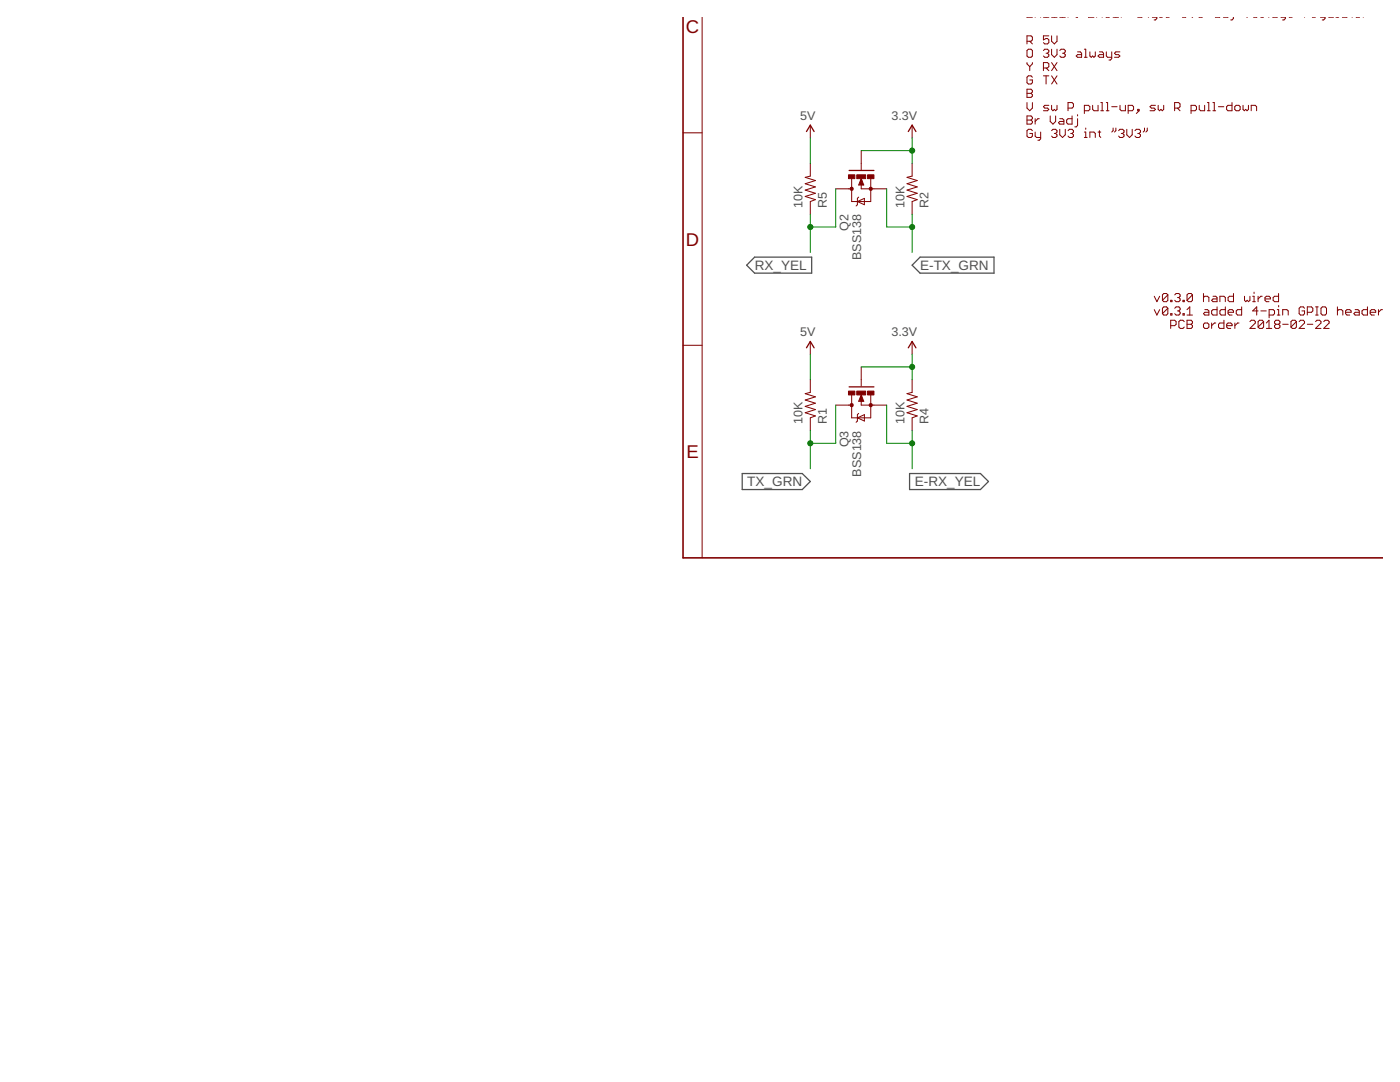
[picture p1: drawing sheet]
<svg xmlns="http://www.w3.org/2000/svg" width="279mm" height="216mm" viewBox="0 0 279 216" stroke-linecap="round" stroke-linejoin="round" font-family="sans-serif">
<path d="M150.6 51.3h11.4v3.2h-11.4l-1.6-1.6zM183.6 51.3h14.8v3.2h-14.8l-1.6-1.6zM148.1 94.5h12l1.6 1.6-1.6 1.6h-12zM181.5 94.5h14.2l1.6 1.6-1.6 1.6h-14.2z" fill="none" stroke="#505050" stroke-width=".25"/>
<g fill="none" stroke="#800000" stroke-width=".2">
<path d="M140.1 3.4v107.9M205 8.2h.8l.2-.2v-.6l-.2-.2h-.8v1.6M205 10.1l.2-.3h.6l.2 .3v1.1l-.2 .2h-.6l-.2-.2zM205 12.5v.2l.5 .6M205 17.8h.8l.2 .3v.3l-.2 .2 .2 .3v.3l-.2 .2h-.8zM205 18.6h.8M205.5 8.2l.5 .6M205.5 13.3v.8M206 15.4l-.2-.3h-.6l-.2 .3v1.1l.2 .3h.6l.2-.3v-.5h-.5M206 12.5v.2l-.5 .6M208.2 13.6h.8l.3-.3v-.6l-.3-.2h-.8v1.6M208.2 10.1l.3-.3h.5l.3 .3v.3l-.3 .2"/>
<path d="M208.2 15.1h1.1M208.8 10.6h.2M208.8 13.6l.5 .5M208.8 15.1v1.7M209 10.6l.3 .3v.3l-.3 .2h-.5l-.3-.2M209.3 7.2h-1.1v.8l.6-.3h.2l.3 .3v.5l-.3 .3h-.5l-.3-.3M209.9 7.2v1l.5 .6 .5-.6v-1M209.9 9.8v1.1l.5 .5 .5-.5v-1.1M209.9 12.5l1 1.6M209.9 15.1l1 1.7M210.9 12.5l-1 1.6M210.9 15.1l-1 1.7"/>
<path d="M211.5 10.1l.3-.3h.5l.3 .3v.3l-.3 .2M212 10.6h.3M212.3 10.6l.3 .3v.3l-.3 .2h-.5l-.3-.2M215.1 10.4h.5l.3 .2v.8h-.8l-.3-.2 .3-.3h.8M216.4 9.8h.3v1.6M216.4 11.4h.6M217.5 10.4v.8l.3 .2 .3-.2 .2 .2 .3-.2v-.8M219.4 10.4h.6l.2 .2v.8h-.8l-.3-.2 .3-.3h.8M220.8 10.4v.8l.2 .2h.9M221.9 10.4v1.3l-.3 .3h-.3M223.5 10.4h-.8l-.3 .2 .3 .3h.5l.3 .3-.3 .2h-.8M230.9 3.4v.3l-.3 .3h-.3"/>
<path d="M246.1 3.4v.3l-.2 .3h-.3M256.5 3.4v.3l-.3 .3h-.2M264.4 3.4v.3l-.2 .3h-.3M136.3 26.5h3.8M161.7 25v2.5M161.7 32.6v2.5l-1 .3 2 .6-2 .7 2 .6-2 .6 2 .7-2 .6 2 .6-1 .4v2.6M166.8 37.7h3.2M171.4 39.3l-.3 .3v1.3l-.2 .2M171.9 36.8v.9h5.1M171.9 30.1v3.8M171.9 35.6l.5 1.3h-1zM173.8 35.6v4.6h-3.8v-4.5"/>
<path d="M182 25v2.5M182 32.6v2.5l-1 .3 2 .6-2 .7 2 .6-2 .6 2 .7-2 .6 2 .6-1 .4v2.6M205 20.5v1.1l.5 .5 .5-.5v-1.1M205 23.1h.8l.2 .3v.3l-.2 .3 .2 .2v.3l-.2 .3h-.8zM205 24h.8M206 26.1l-.2-.3h-.6l-.2 .3v1.1l.2 .2h.6l.2-.2v-.6h-.5M206.6 23.7v1.1M206.6 26.4v.8l.3 .2h.8M207.4 23.7h-.3l-.5 .5M207.7 26.4v1.3l-.3 .3h-.3M209.3 21h-.8l-.3 .3 .3 .3h.5l.3 .2-.3 .3h-.8M209.6 23.1v1.1l.5 .6 .6-.6v-1.1"/>
<path d="M209.9 21v.8l.2 .3 .3-.3 .3 .3 .2-.3v-.8M209.9 26.1l.2-.3h.6l.2 .3v.3l-.2 .2M210.4 26.6h.3M210.7 26.6l.2 .3v.3l-.2 .2h-.6l-.2-.2M211.5 25.8v1.1l.5 .5 .6-.5v-1.1M211.5 23.7h.5l.3 .3v.8h-.8l-.3-.3 .3-.3h.8M213.1 21.6h.9l.2-.3v-.6l-.2-.2h-.9v1.6M213.1 26.1l.3-.3h.6l.2 .3v.3l-.2 .2M213.7 26.6h.3M214 26.6l.2 .3v.3l-.2 .2h-.6l-.3-.2M214 23.1v1.7h-.9l-.2-.3v-.5l.2-.3h.9M215.1 23.7v1.3l-.3 .3h-.3"/>
<path d="M215.1 22.9v.2M216.4 26.4h.3v1M216.4 22.1h.8l.3-.3v-.5l-.3-.3h-.8v1.6M216.4 27.4h.6M216.7 25.5v.3M217.5 27.4v-1h.8l.3 .2v.8M218.1 21v.8l.2 .3h.8v-1.1M219.1 26.4h.6M219.4 26.1v1.1l.3 .2M219.7 22.1h.5M219.7 20.5h.3v1.6M220.8 22.1h.5"/>
<path d="M220.8 20.5h.2v1.6M221.9 21.3h1M222.1 25.5v.6l-.2 .3M222.7 25.5v.6l-.3 .3M223.2 26.1l.3-.3h.5l.3 .3v.3l-.3 .2M223.5 21v.8l.3 .3h.8v-1.1M223.8 26.6h.2M224 26.6l.3 .3v.3l-.3 .2h-.5l-.3-.2M224.9 25.8v1.1l.5 .5 .6-.5v-1.1M225.1 22.1h.9l.2-.3v-.5l-.2-.3h-.9v1.6M226.5 26.1l.3-.3h.5l.3 .3v.3l-.3 .2M227.1 21.8h.2v.3h-.2z"/>
<path d="M227.1 26.6h.2M227.3 22.1l-.5 .5M227.3 26.6l.3 .3v.3l-.3 .2h-.5l-.3-.2M228.4 25.5v.6l-.2 .3M229 25.5v.6l-.3 .3M230.6 21h-.8l-.3 .3 .3 .3h.5l.3 .2-.3 .3h-.8M231.1 21v.8l.3 .3 .3-.3 .3 .3 .2-.3v-.8M234.4 21.6h.8l.3-.3v-.6l-.3-.2h-.8v1.6M235 21.6l.5 .5M237.7 22.1h.8l.3-.3v-.5l-.3-.3h-.8v1.6M239.3 21v.8l.3 .3h.8v-1.1M241 22.1h.5"/>
<path d="M241 20.5h.2v1.6M242.1 22.1h.5M242.1 20.5h.2v1.6M243.2 21.3h1M245.9 20.5v1.6h-.8l-.3-.3v-.5l.3-.3h.8M246.4 21.3l.3-.3h.5l.3 .3v.5l-.3 .3h-.5l-.3-.3zM248.1 21v.8l.2 .3 .3-.3 .3 .3 .3-.3v-.8M249.7 22.1v-1.1h.8l.3 .3v.8M171.1 40.2l1.4-.6v1.3zM230.4 59.1l.5 1.1 .5-1.1M233.1 58.8l-.3-.2h-.5l-.3 .2v1.1M233.1 58.8v1.1l-.3 .3h-.5l-.3-.3"/>
<path d="M233.1 58.8l-1.1 1.1M233.6 59.9h.3v.3h-.3zM234.4 58.8l.3-.2h.6l.2 .2v.3l-.2 .3M235 59.4h.3M235.3 59.4l.2 .2v.3l-.2 .3h-.6l-.3-.3M236.1 59.9h.2v.3h-.2zM238 58.8l-.3-.2h-.5l-.3 .2v1.1M238 58.8v1.1l-.3 .3h-.5l-.3-.3M238 58.8l-1.1 1.1M240.2 58.6v1.6M240.2 59.4l.3-.3h.5l.3 .3v.8M242.1 59.1h.5l.3 .3v.8h-.8l-.3-.3 .3-.3h.8"/>
<path d="M246.2 58.6v1.6h-.8l-.3-.3v-.5l.3-.3h.8M248.4 59.1v.8l.2 .3 .3-.3 .3 .3 .2-.3v-.8M250 59.1h.3v1.1M250.3 58.3v.3M251.1 59.1v1.1M251.9 59.1h-.3l-.5 .5M252.5 59.6h1v-.2l-.2-.3h-.6l-.2 .3v.5l.2 .3h.6M255.2 58.6v1.6h-.8l-.3-.3v-.5l.3-.3h.8M136.3 68.9h3.8M161.7 68.1v2.6M161.7 75.8v2.5l-1 .2 2 .7-2 .6 2 .7-2 .6 2 .6-2 .7 2 .6-1 .4v2.5M171.9 73.2v3.8"/>
<path d="M171.9 79.9v.9h5.1M171.9 78.8l.5 1.3h-1zM173.8 78.8v4.6h-3.8v-4.6M182 68.1v2.6M182 75.8v2.5l-1 .2 2 .7-2 .6 2 .7-2 .6 2 .6-2 .7 2 .6-1 .4v2.5M230.4 61.8l.5 1.1 .5-1.1M233.1 61.5l-.3-.3h-.5l-.3 .3v1.1M233.1 61.5v1.1l-.3 .3h-.5l-.3-.3M233.1 61.5l-1.1 1.1M233.6 62.6h.3v.3h-.3zM233.6 65h.8l.3-.3v-.5l-.3-.3h-.8v1.6M234.4 61.5l.3-.3h.6l.2 .3v.3l-.2 .2"/>
<path d="M235 62h.3M235.3 62l.2 .3v.3l-.2 .3h-.6l-.3-.3M236.1 62.6h.2v.3h-.2zM236.3 64.2l-.2-.3h-.6l-.2 .3v1.1l.2 .2h.6l.2-.2M236.9 63.9h.8l.3 .3v.3l-.3 .2 .3 .3v.3l-.3 .2h-.8zM236.9 62.9h1.1M236.9 61.8l.5-.6v1.7M236.9 64.7h.8M240.2 64.7l.3-.2h.5l.3 .2v.6l-.3 .2h-.5l-.3-.2zM240.5 61.8h.5l.3 .2v.9h-.8l-.3-.3 .3-.3h.8M241.8 64.5v1M242.6 64.5h-.2l-.6 .5"/>
<path d="M242.9 61.2v1.7h-.8l-.3-.3v-.6l.3-.2h.8M243.5 60.2v-1.1h.8l.2 .3v.8M244.3 63.9v1.6h-.9l-.2-.2v-.6l.2-.2h.9M244.5 61.2v1.7h-.8l-.2-.3v-.6l.2-.2h.8M244.8 65h1.1v-.3l-.3-.2h-.5l-.3 .2v.6l.3 .2h.5M245.1 62.3h1.1v-.3l-.3-.2h-.5l-.3 .2v.6l.3 .3h.5M246.4 64.5v1M247.3 64.5h-.3l-.6 .5M247.8 61.2v1.7h-.8l-.3-.3v-.6l.3-.2h.8M249.4 64.2l.3-.3h.6l.2 .3v.3l-1.1 1h1.1M250 60.2h.5M251.1 62h-1.1l.8-.8v1.7"/>
<path d="M251.6 62h1.1M252.2 64.2l-.3-.3h-.5l-.3 .3v1.1M252.2 64.2v1.1l-.3 .2h-.5l-.3-.2M252.2 64.2l-1.1 1.1M252.7 64.5l.6-.6v1.6M252.7 65.5h1.1M253.3 62.9h.8l.3-.3v-.6l-.3-.2h-.8v1.6M254.6 64.7l-.2-.2v-.3l.2-.3h.6l.2 .3v.3l-.2 .2M254.6 64.7l-.2 .3v.3l.2 .2h.6l.2-.2v-.3l-.2-.3M254.6 64.7h.6M254.9 62.9h.5M254.9 61.8h.3v1.1"/>
<path d="M255.2 61v.2M256 62.9v-1.1h.8l.3 .2v.9M256 64.7h1.1M258.7 64.2v1.1l-.3 .2h-.5l-.3-.2M258.7 64.2l-.3-.3h-.5l-.3 .3v1.1M258.7 64.2l-1.1 1.1M259.3 64.2l.2-.3h.6l.2 .3v.3l-1 1h1M260.3 61.5l-.2-.3h-.6l-.2 .3v1.1l.2 .3h.6l.2-.3v-.6h-.5M260.9 62.3h.8l.3-.3v-.5l-.3-.3h-.8v1.7M260.9 64.7h1.1M262.6 64.2l.2-.3h.6l.2 .3v.3l-1 1h1M262.6 61.2h.5"/>
<path d="M262.6 62.9h.5M262.8 61.2v1.7M263.9 61.2h.6l.2 .3v1.1l-.2 .3h-.6l-.3-.3v-1.1zM264.2 64.2l.3-.3h.5l.3 .3v.3l-1.1 1h1.1M266.9 62l.3-.2h.5l.3 .2v.9M266.9 61.2v1.7M268.5 62.3h1.1v-.3l-.2-.2h-.6l-.3 .2v.6l.3 .3h.6M270.4 61.8h.6l.3 .2v.9h-.9l-.2-.3 .2-.3h.9M272.9 61.2v1.7h-.8l-.3-.3v-.6l.3-.2h.8M273.5 62.3h1.1v-.3l-.3-.2h-.6l-.2 .2v.6l.2 .3h.6M275.1 61.8v1.1M275.9 61.8h-.3l-.5 .5"/>
<path d="M166.8 80.8h3.2M171.1 83.4l1.4-.7v1.3zM171.4 82.5l-.3 .2v1.3l-.2 .3"/>
</g>
<path d="M161 26.2l.7-1.2 .8 1.2M169.5 34h4.9M181.3 26.2l.7-1.2 .8 1.2M161 69.4l.7-1.3 .8 1.3M169.5 77.2h4.9M181.3 69.4l.7-1.3 .8 1.3" fill="none" stroke="#800000" stroke-width=".25"/>
<path d="M136.3 3.4v107.9h139.7M171.9 36.5v.3h.2l-.2-.9-.3 .9M171.9 79.7v.2h.2l-.2-.8-.3 .8" fill="none" stroke="#800000" stroke-width=".32"/>
<g fill="#800000" stroke="#800000" stroke-width=".2">
<circle cx="173.8" cy="37.7" r=".33"/>
<circle cx="170" cy="37.7" r=".33"/>
<circle cx="173.8" cy="80.8" r=".33"/>
<circle cx="170" cy="80.8" r=".33"/>
</g>
<g fill="#800000" stroke="#800000" stroke-width=".2">
<path d="M173.1 34.9h1.3v.7h-1.3z"/>
<path d="M169.3 34.9h1.3v.7h-1.3z"/>
<path d="M171 34.9h1.8v.7h-1.8z"/>
<path d="M173.1 78h1.3v.8h-1.3z"/>
<path d="M169.3 78h1.3v.8h-1.3z"/>
<path d="M171 78h1.8v.8h-1.8z"/>
</g>
<g fill="none" stroke="#008000" stroke-width=".2">
<path d="M161.7 27.5v5.1M166.8 37.7v7.6h-5.1M171.9 30.1h10.1M177 37.7v7.6h5M182 27.5v5.1M161.7 42.8v7.6M182 42.8v7.6M161.7 70.7v5.1M171.9 73.2h10.1M182 70.7v5.1M161.7 85.9v7.6M166.8 80.8v7.7h-5.1"/>
<path d="M177 80.8v7.7h5M182 85.9v7.6"/>
</g>
<g fill="#008000" stroke="#008000" stroke-width=".2">
<circle cx="182" cy="30.1" r=".51"/>
<circle cx="182" cy="73.2" r=".51"/>
<circle cx="161.7" cy="88.5" r=".51"/>
<circle cx="161.7" cy="45.3" r=".51"/>
<circle cx="182" cy="88.5" r=".51"/>
<circle cx="182" cy="45.3" r=".51"/>
</g>
<g font-size="3.7" fill="#800000">
<text x="136.9" y="6.6">C</text>
<text x="136.9" y="49">D</text>
<text x="137" y="91.4">E</text>
</g>
<g font-size="2.7" fill="#505050">
<text x="150.6" y="53.9">RX_YEL</text>
<text x="183.6" y="53.9">E-TX_GRN</text>
<text x="149.1" y="97">TX_GRN</text>
<text x="182.6" y="97">E-RX_YEL</text>
</g>
<g font-size="2.5" fill="#505050">
<text x="159.7" y="24">5V</text>
<text x="177.9" y="24">3.3V</text>
<text x="160.2" y="41.5" transform="rotate(-90 160.2 41.5)">10K</text>
<text x="165" y="41.5" transform="rotate(-90 165 41.5)">R5</text>
<text x="180.5" y="41.5" transform="rotate(-90 180.5 41.5)">10K</text>
<text x="185.3" y="41.5" transform="rotate(-90 185.3 41.5)">R2</text>
<text x="169.3" y="46.1" transform="rotate(-90 169.3 46.1)">Q2</text>
<text x="171.9" y="51.9" transform="rotate(-90 171.9 51.9)">BSS138</text>
<text x="159.7" y="67.1">5V</text>
<text x="177.9" y="67.1">3.3V</text>
<text x="160.2" y="84.7" transform="rotate(-90 160.2 84.7)">10K</text>
<text x="165" y="84.7" transform="rotate(-90 165 84.7)">R1</text>
<text x="169.3" y="89.2" transform="rotate(-90 169.3 89.2)">Q3</text>
<text x="180.5" y="84.7" transform="rotate(-90 180.5 84.7)">10K</text>
<text x="185.3" y="84.7" transform="rotate(-90 185.3 84.7)">R4</text>
<text x="171.9" y="95.1" transform="rotate(-90 171.9 95.1)">BSS138</text>
</g>
</svg>
